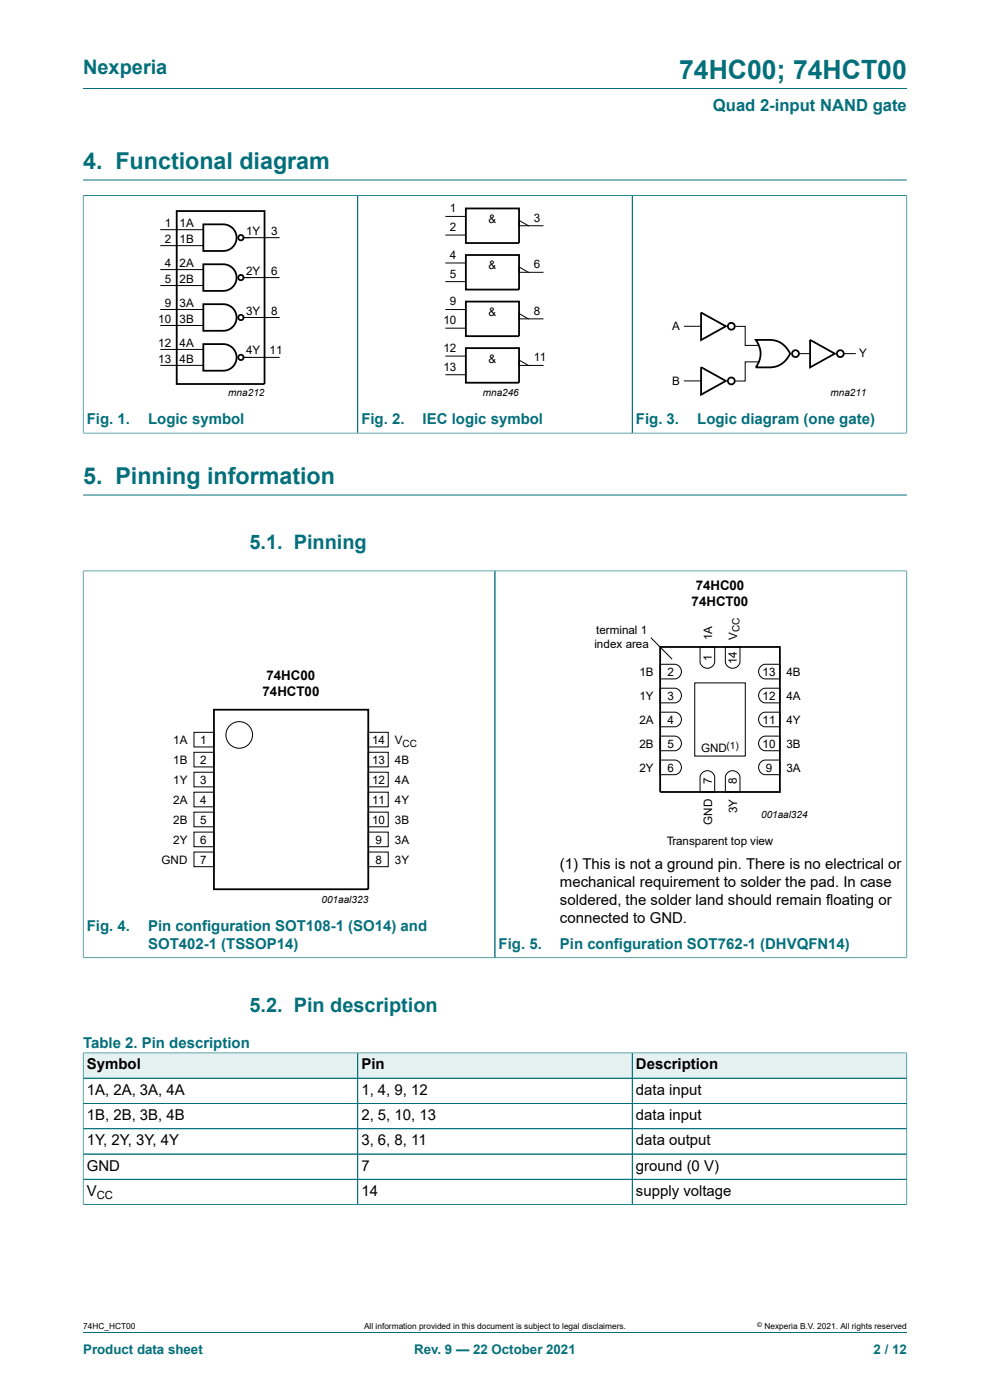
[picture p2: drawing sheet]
<svg xmlns="http://www.w3.org/2000/svg" width="210mm" height="297mm" viewBox="0 0 210 297" stroke-linecap="round" stroke-linejoin="round" font-family="sans-serif">
<g fill="none" stroke="#036f7b" stroke-width=".21">
<path d="M17.6 18.8h174.8M17.6 38.2h174.8M17.6 41.5h174.8M17.6 41.4v50.5M75.9 41.5v50.4M134.1 41.5v50.4M192.4 41.4v50.5M17.6 91.9h174.8M17.6 105h174.8M17.6 121.1h174.8M17.6 121.1v82.2M105 121.1v82.1"/>
<path d="M192.4 121.1v82.2M17.6 203.2h174.8"/>
</g>
<g fill="none" stroke="#000" stroke-width=".21">
<path d="M34.1 48.7h9M34.1 52.1h9M34.1 57.2h9M51.6 50.4h7.6M51.6 58.9h7.6M94.6 45.9h4.2M94.6 49.9h4.2M94.6 55.8h4.2M94.6 59.7h4.2M112.1 47.9l-2-1.1v1.1h5.1M112.1 57.8l-2-1.2v1.2h5.1M34.1 60.6h9"/>
<path d="M34.1 65.7h9M34.1 69h9M34.1 74.1h9M34.1 77.5h9M51.6 67.4h7.6M51.6 75.8h7.6M94.6 65.7h4.2M94.6 69.6h4.2M94.6 75.5h4.2M94.6 79.5h4.2M112.1 67.6l-2-1.1v1.1h5.1M112.1 77.5l-2-1.1v1.1h5.1"/>
<path d="M145.1 69.2h3.6M156 69.2h2.1v4.1h2.9M161 76.8h-2.9v4h-2.1M169.5 75h2.4M179 75h2.5M145.1 80.8h3.6M138.1 135.3l4.5 4.5M148.5 137.3h3.1v3.1a1.56 1.56 0 0 1-1.6 1.4 1.56 1.56 0 0 1-1.5-1.4zM153.9 137.3h3.1v3.1a1.56 1.56 0 0 1-1.6 1.4 1.56 1.56 0 0 1-1.5-1.4zM41.1 155.4h4.3v3.1h-4.3zM41.1 159.6h4.3v3.1h-4.3zM78.1 155.4h4.3v3.1h-4.3z"/>
<path d="M78.1 159.6h4.3v3.1h-4.3zM140 156.2h3.1a1.56 1.56 0 0 1 1.4 1.5 1.56 1.56 0 0 1-1.4 1.6h-3.1zM140 151.1h3.1a1.56 1.56 0 0 1 1.4 1.5 1.56 1.56 0 0 1-1.4 1.6h-3.1zM140 146h3.1a1.56 1.56 0 0 1 1.4 1.6 1.56 1.56 0 0 1-1.4 1.5h-3.1zM140 140.9h3.1a1.56 1.56 0 0 1 1.4 1.6 1.56 1.56 0 0 1-1.4 1.5h-3.1zM147.4 144.9h10.7v15.5h-10.7zM161.5 156.5l.8-.3h3.1v3.1h-3.1a1.57 1.57 0 0 1-1.3-1.1 1.57 1.57 0 0 1 .5-1.7zM161.5 151.4l.8-.3h3.1v3.1h-3.1a1.57 1.57 0 0 1-1.3-1.1 1.57 1.57 0 0 1 .5-1.7zM161.5 146.3l.8-.3h3.1v3.1h-3.1a1.57 1.57 0 0 1-1.3-1.1 1.57 1.57 0 0 1 .5-1.7zM161.5 141.2l.8-.3h3.1v3.1h-3.1a1.57 1.57 0 0 1-1.3-1.1 1.57 1.57 0 0 1 .5-1.7zM41.1 163.8h4.3v3.1h-4.3zM41.1 168.1h4.3v3.1h-4.3z"/>
<path d="M41.1 172.3h4.3v3.1h-4.3zM41.1 176.5h4.3v3.1h-4.3zM78.1 172.3h4.3v3.1h-4.3zM78.1 176.5h4.3v3.1h-4.3zM78.1 163.8h4.3v3.1h-4.3zM78.1 168.1h4.3v3.1h-4.3zM140 161.2h3.1a1.56 1.56 0 0 1 1.4 1.6 1.56 1.56 0 0 1-1.4 1.5h-3.1zM148.8 164.1a1.57 1.57 0 0 1 1.7-.5 1.57 1.57 0 0 1 1.1 1.3v3.1h-3.1v-3.1zM154.2 164.1a1.57 1.57 0 0 1 1.7-.5 1.57 1.57 0 0 1 1.1 1.3v3.1h-3.1v-3.1zM161.5 161.6l.8-.4h3.1v3.1h-3.1a1.57 1.57 0 0 1-1.3-1.1 1.57 1.57 0 0 1 .5-1.6zM41.1 180.8h4.3v3.1h-4.3zM78.1 180.8h4.3v3.1h-4.3z"/>
<circle cx="50.7" cy="155.9" r="2.82"/>
</g>
<g fill="none" stroke="#000" stroke-width=".38">
<path d="M37.5 44.8h18.6v36.7h-18.6zM43.1 47.6h4.3a2.82 2.82 0 0 1 2.8 2.8 2.82 2.82 0 0 1-2.8 2.8h-4.3zM43.1 56.1h4.3a2.82 2.82 0 0 1 2.8 2.8 2.82 2.82 0 0 1-2.8 2.8h-4.3zM98.8 44.2h11.3v7.4h-11.3zM98.8 54.1h11.3v7.3h-11.3zM43.1 64.5h4.3a2.82 2.82 0 0 1 2.8 2.9 2.82 2.82 0 0 1-2.8 2.8h-4.3zM43.1 73h4.3a2.82 2.82 0 0 1 2.8 2.8 2.82 2.82 0 0 1-2.8 2.8h-4.3zM98.8 64h11.3v7.3h-11.3zM98.8 73.9h11.3v7.3h-11.3zM148.7 66.3l5.3 2.9-5.3 2.9zM148.7 77.9l5.3 2.9-5.3 2.9zM160.3 72.1a9.3 9.3 0 0 1 4.9 .4 5 5 0 0 1 2.4 2.5 4.7 4.7 0 0 1-4.4 2.9h-2.9a4.7 4.7 0 0 0 0-5.8z"/>
<path d="M171.8 72.1l5.3 2.9-5.3 2.9zM140 137.3h25.4v30.7h-25.4zM45.4 150.6h32.7v38.1h-32.7z"/>
<circle cx="51.1" cy="58.9" r=".56"/>
<circle cx="51.1" cy="50.4" r=".56"/>
<circle cx="51.1" cy="67.4" r=".56"/>
<circle cx="51.1" cy="75.8" r=".56"/>
<circle cx="155.1" cy="69.2" r=".73"/>
<circle cx="168.7" cy="75" r=".73"/>
<circle cx="178.2" cy="75" r=".73"/>
<circle cx="155.1" cy="80.8" r=".73"/>
</g>
<path d="M17.7 223.4h58.1v5.3h-58.1z" fill="#e6f1f2"/>
<path d="M17.6 223.3v5.4h58.3v-5.3h-58.3" fill="none" stroke="#036f7b" stroke-width=".21"/>
<path d="M75.9 223.4h58.1v5.3h-58.1z" fill="#e6f1f2"/>
<path d="M75.9 223.4h58.2v5.3h-58.2z" fill="none" stroke="#036f7b" stroke-width=".21"/>
<path d="M134.2 223.4h58.1v5.3h-58.1z" fill="#e6f1f2"/>
<path d="M17.6 228.7h174.8M17.6 234.1h174.8M17.6 223.4v32.2M17.6 239.5h174.8M17.7 223.4h174.7M75.9 223.4v32.1M134.1 223.4v32.1M192.4 223.3v32.3M17.6 255.5h174.8M17.6 244.8h174.8M17.6 250.2h174.8M17.6 282.6h174.8" fill="none" stroke="#036f7b" stroke-width=".21"/>
<text font-size="5.6" fill="#036f7b" x="144.1" y="16.8">74HC00; 74HCT00</text>
<g font-size="4.9" fill="#036f7b">
<text x="17.6" y="35.9">4. Functional diagram</text>
<text x="17.6" y="102.7">5. Pinning information</text>
</g>
<g font-size="4.2" fill="#036f7b">
<text x="17.6" y="15.6">Nexperia</text>
<text x="52.9" y="116.5">5.1. Pinning</text>
<text x="52.9" y="214.6">5.2. Pin description</text>
</g>
<text font-size="3.5" fill="#036f7b" x="151.2" y="23.7">Quad 2-input NAND gate</text>
<g font-size="3.2" fill="#036f7b">
<text x="18.4" y="90">Fig. 1.</text>
<text x="31.4" y="90">Logic symbol</text>
<text x="76.7" y="90">Fig. 2.</text>
<text x="89.7" y="90">IEC logic symbol</text>
<text x="134.9" y="90">Fig. 3.</text>
<text x="147.9" y="90">Logic diagram (one gate)</text>
<text x="18.4" y="197.5">Fig. 4.</text>
<text x="31.4" y="197.5">Pin configuration SOT108-1 (SO14) and</text>
<text x="31.4" y="201.3">SOT402-1 (TSSOP14)</text>
<text x="105.8" y="201.3">Fig. 5.</text>
<text x="118.8" y="201.3">Pin configuration SOT762-1 (DHVQFN14)</text>
<text x="17.6" y="222.3">Table 2. Pin description</text>
</g>
<g font-size="3.2">
<text x="118.8" y="184.3">(1) This is not a ground pin. There is no electrical or</text>
<text x="118.8" y="188.1">mechanical requirement to solder the pad. In case</text>
<text x="118.8" y="191.9">soldered, the solder land should remain floating or</text>
<text x="118.8" y="195.8">connected to GND.</text>
<text x="18.4" y="226.9">Symbol</text>
<text x="76.7" y="226.9">Pin</text>
<text x="134.9" y="226.9">Description</text>
<text x="18.4" y="232.2">1A, 2A, 3A, 4A</text>
<text x="76.7" y="232.2">1, 4, 9, 12</text>
<text x="134.9" y="232.2">data input</text>
<text x="18.4" y="237.6">1B, 2B, 3B, 4B</text>
<text x="76.7" y="237.6">2, 5, 10, 13</text>
<text x="134.9" y="237.6">data input</text>
<text x="18.4" y="243">1Y, 2Y, 3Y, 4Y</text>
<text x="76.7" y="243">3, 6, 8, 11</text>
<text x="134.9" y="243">data output</text>
<text x="18.4" y="248.3">GND</text>
<text x="76.7" y="248.3">7</text>
<text x="134.9" y="248.3">ground (0 V)</text>
<text x="18.4" y="253.7">V</text>
<text x="76.7" y="253.7">14</text>
<text x="134.9" y="253.7">supply voltage</text>
</g>
<g font-size="2.8">
<text x="147.6" y="125.1">74HC00</text>
<text x="146.7" y="128.5">74HCT00</text>
<text x="55.7" y="147.7">74HCT00</text>
<text x="56.6" y="144.3">74HC00</text>
</g>
<g font-size="2.8" fill="#036f7b">
<text x="17.6" y="287.2">Product data sheet</text>
<text x="87.9" y="287.2">Rev. 9 — 22 October 2021</text>
<text x="185.3" y="287.2">2 / 12</text>
</g>
<g font-size="2.5">
<text x="95.4" y="45">1</text>
<text x="103.6" y="47.3">&amp;</text>
<text x="113.2" y="47">3</text>
<text x="35" y="48.1">1</text>
<text x="35" y="51.5">2</text>
<text x="38.1" y="48.1">1A</text>
<text x="38.1" y="51.5">1B</text>
<text x="52.2" y="49.8">1Y</text>
<text x="57.5" y="49.8">3</text>
<text x="95.4" y="49">2</text>
<text x="35" y="56.6">4</text>
<text x="35" y="60">5</text>
<text x="38.1" y="56.6">2A</text>
<text x="38.1" y="60">2B</text>
<text x="52.2" y="58.3">2Y</text>
<text x="57.5" y="58.3">6</text>
<text x="95.4" y="54.9">4</text>
<text x="95.4" y="58.9">5</text>
<text x="103.6" y="57.2">&amp;</text>
<text x="113.2" y="56.9">6</text>
<text x="35" y="65">9</text>
<text x="38.1" y="65">3A</text>
<text x="95.4" y="64.8">9</text>
<text x="33.6" y="68.5">10</text>
<text x="38.1" y="68.5">3B</text>
<text x="52.2" y="66.8">3Y</text>
<text x="57.5" y="66.8">8</text>
<text x="94.1" y="68.7">10</text>
<text x="103.6" y="67.1">&amp;</text>
<text x="113.2" y="66.8">8</text>
<text x="142.6" y="70">A</text>
<text x="33.6" y="73.5">12</text>
<text x="33.6" y="76.9">13</text>
<text x="38.1" y="73.5">4A</text>
<text x="38.1" y="76.9">4B</text>
<text x="52.2" y="75.2">4Y</text>
<text x="57.2" y="75.2">11</text>
<text x="94.1" y="74.7">12</text>
<text x="103.6" y="76.9">&amp;</text>
<text x="113.2" y="76.7">11</text>
<text x="182.2" y="75.8">Y</text>
<text x="94.1" y="78.6">13</text>
<text x="142.6" y="81.7">B</text>
<text x="126.1" y="137.4">index area</text>
<text x="126.4" y="134.4">terminal 1</text>
<text x="151.1" y="135.8" transform="rotate(-90 151.1 135.8)">1A</text>
<text x="156.3" y="135.8" transform="rotate(-90 156.3 135.8)">V</text>
<text x="135.6" y="143.4">1B</text>
<text x="141.6" y="143.4">2</text>
<text x="151" y="140.1" transform="rotate(-90 151 140.1)">1</text>
<text x="156.3" y="140.8" transform="rotate(-90 156.3 140.8)">14</text>
<text x="161.7" y="143.4">13</text>
<text x="166.8" y="143.4">4B</text>
<text x="135.6" y="148.5">1Y</text>
<text x="141.6" y="148.5">3</text>
<text x="161.7" y="148.5">12</text>
<text x="166.8" y="148.5">4A</text>
<text x="135.6" y="153.6">2A</text>
<text x="141.6" y="153.5">4</text>
<text x="161.7" y="153.5">11</text>
<text x="166.8" y="153.6">4Y</text>
<text x="36.7" y="157.9">1A</text>
<text x="42.5" y="157.8">1</text>
<text x="78.9" y="157.8">14</text>
<text x="83.7" y="157.9">V</text>
<text x="135.6" y="158.7">2B</text>
<text x="141.6" y="158.6">5</text>
<text x="148.7" y="159.5">GND</text>
<text x="161.7" y="158.6">10</text>
<text x="166.8" y="158.7">3B</text>
<text x="36.7" y="162.1">1B</text>
<text x="36.7" y="166.3">1Y</text>
<text x="42.5" y="162">2</text>
<text x="42.5" y="166.3">3</text>
<text x="78.9" y="166.3">12</text>
<text x="78.9" y="162">13</text>
<text x="83.7" y="162.1">4B</text>
<text x="83.7" y="166.3">4A</text>
<text x="135.6" y="163.8">2Y</text>
<text x="141.6" y="163.7">6</text>
<text x="151" y="166.4" transform="rotate(-90 151 166.4)">7</text>
<text x="156.3" y="166.4" transform="rotate(-90 156.3 166.4)">8</text>
<text x="162.4" y="163.7">9</text>
<text x="166.8" y="163.8">3A</text>
<text x="36.7" y="170.6">2A</text>
<text x="42.5" y="170.5">4</text>
<text x="78.9" y="170.5">11</text>
<text x="83.7" y="170.6">4Y</text>
<text x="156.3" y="172.5" transform="rotate(-90 156.3 172.5)">3Y</text>
<text x="36.7" y="174.8">2B</text>
<text x="36.7" y="179">2Y</text>
<text x="42.5" y="174.7">5</text>
<text x="42.5" y="179">6</text>
<text x="78.9" y="174.7">10</text>
<text x="79.7" y="179">9</text>
<text x="83.7" y="174.8">3B</text>
<text x="83.7" y="179">3A</text>
<text x="141.4" y="179.3">Transparent top view</text>
<text x="151.1" y="174.9" transform="rotate(-90 151.1 174.9)">GND</text>
<text x="34.3" y="183.3">GND</text>
<text x="42.5" y="183.2">7</text>
<text x="79.7" y="183.2">8</text>
<text x="83.7" y="183.3">3Y</text>
</g>
<text font-size="2.4" x="20.5" y="254.3">CC</text>
<g font-size="2.1">
<text x="48.4" y="84">mna212</text>
<text x="102.4" y="84">mna246</text>
<text x="176.1" y="84">mna211</text>
<text x="156.9" y="134.2" transform="rotate(-90 156.9 134.2)">CC</text>
<text x="85.4" y="158.4">CC</text>
<text x="154.1" y="158.8">(1)</text>
<text x="161.4" y="173.6">001aal324</text>
<text x="68.2" y="191.5">001aal323</text>
</g>
<g font-size="1.8">
<text x="17.6" y="282">74HC_HCT00</text>
<text x="77.2" y="282">All information provided in this document is subject to legal disclaimers.</text>
<text x="162.2" y="282">Nexperia B.V. 2021. All rights reserved</text>
</g>
<text font-size="1.4" x="160.6" y="281.6">©</text>
</svg>
